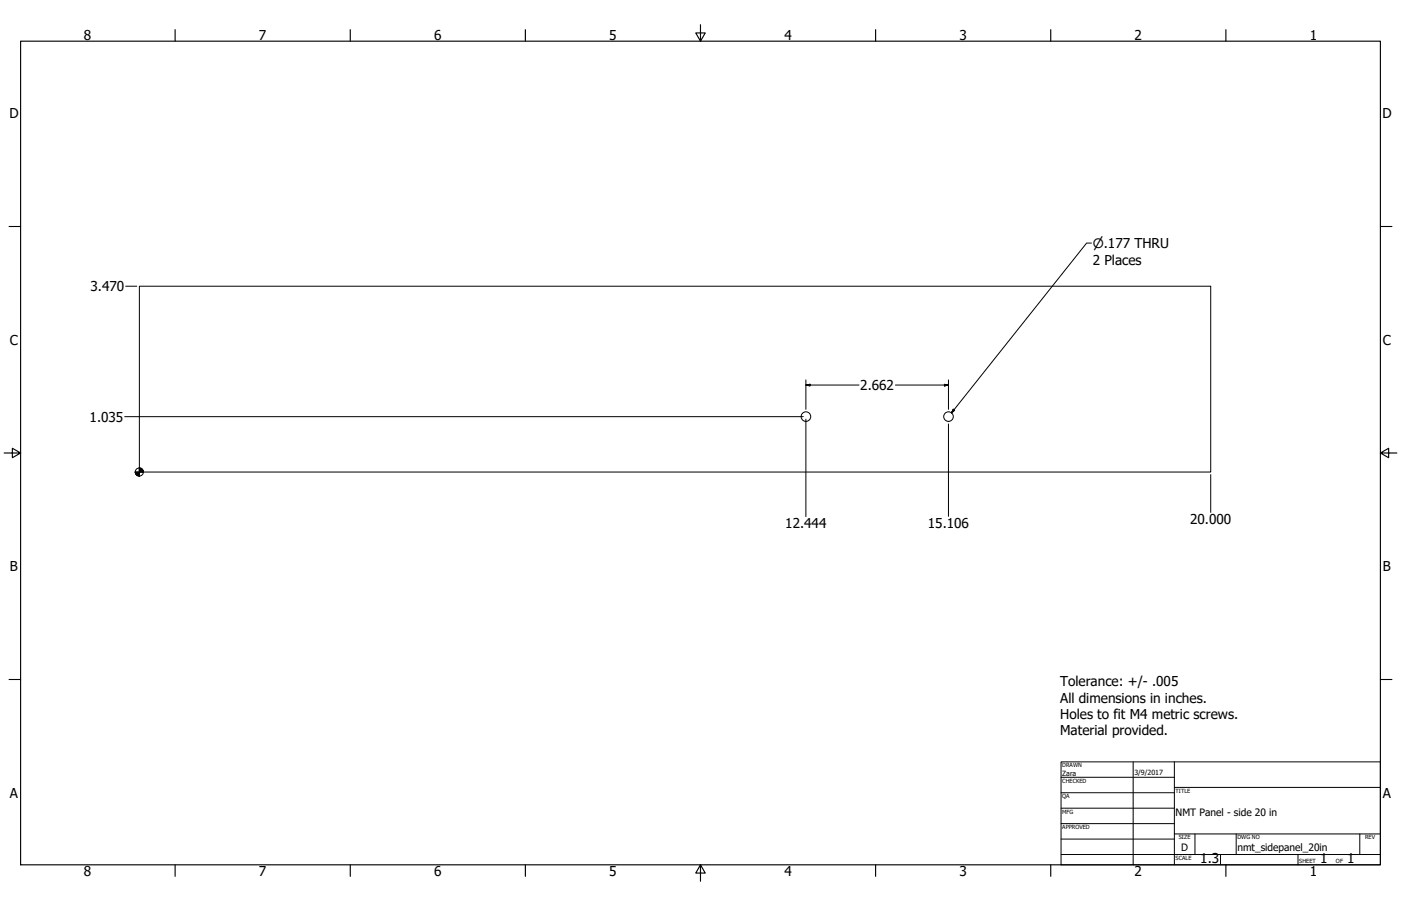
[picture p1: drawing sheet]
<svg xmlns="http://www.w3.org/2000/svg" width="864mm" height="559mm" viewBox="0 0 864 559" stroke-linecap="round" stroke-linejoin="round" font-family="sans-serif">
<!-- layer: Visible (ANSI) -->
<g fill="none" stroke="#000" stroke-width=".62">
<path d="M86 177h660v114h-660z"/>
<circle cx="497" cy="257" r="3"/>
<circle cx="585" cy="257" r="3"/>
</g>
<!-- layer: Border (ANSI) -->
<g fill="none" stroke="#000" stroke-width=".7">
<path d="M108 18v7M216 18v7M324 18v7M432 15v10l-3-5h6l-3 5M540 18v7M648 18v7M756 18v7M13 25h838v508h-838zM6 140h7M851 140h7M3 279h10l-5-3v6l5-3M851 279l5 3v-6l-5 3h10"/>
<path d="M6 419h7M851 419h7M108 533v8M216 533v8M324 533v8M432 533l3 5h-6l3-5v11M540 533v8M648 533v8M756 533v8"/>
</g>
<!-- layer: Title (ANSI) -->
<g fill="none" stroke="#000" stroke-width=".62">
<path d="M654 470h197v63h-197zM654 479h70M698 470v63M724 470v63M654 489h70M654 498h70M724 486h127M654 508h70M654 518h70M724 514h127M737 514v13M762 514v13"/>
<path d="M838 514v13M654 527h197M752 527v6M800 527v6"/>
</g>
<!-- layer: Dimension (ANSI) -->
<g fill="none" stroke="#000" stroke-width=".62">
<path d="M77 177h7M497 237h2v1zM497 237h33M497 234v18M552 237h33M582 237h3l-3 1zM585 234v18M77 257h418M497 259v60M585 261v57M746 293v23"/>
<circle cx="86" cy="291" r="2.5"/>
</g>
<g fill="#000" stroke="#000" stroke-width=".62">
<path d="M497 237h2zM497 237h2v1zM582 238l3-1zM582 237h3l-3 1zM83 291l1 2zM83 291l2 2zM83 291l3 3-1-1zM86 291h2zM86 289l2 2h-2zM86 289v5zM83 291h3v3zM83 291h3z"/>
<path d="M88 289v2zM87 289l1 2zM86 289h1l1 2z"/>
</g>
<!-- layer: Symbol (ANSI) -->
<path d="M673 150h-3l-84 105M588 252v1l-2 2z" fill="none" stroke="#000" stroke-width=".62"/>
<path d="M588 252l-2 3zM588 252v1l-2 2z" fill="#000" stroke="#000" stroke-width=".62"/>
<g font-size="8.4">
<text x="52" y="24">8</text>
<text x="160" y="24">7</text>
<text x="268" y="24">6</text>
<text x="376" y="24">5</text>
<text x="483" y="24">4</text>
<text x="591" y="24">3</text>
<text x="699" y="24">2</text>
<text x="807" y="24">1</text>
<text x="6" y="73">D</text>
<text x="852" y="73">D</text>
<text x="674" y="164">2 Places</text>
<text x="56" y="180">3.470</text>
<text x="6" y="213">C</text>
<text x="852" y="213">C</text>
<text x="530" y="241">2.662</text>
<text x="55" y="260">1.035</text>
<text x="734" y="323">20.000</text>
<text x="484" y="326">12.444</text>
<text x="572" y="325">15.106</text>
<text x="6" y="352">B</text>
<text x="852" y="352">B</text>
<text x="653" y="423">Tolerance: +/- .005</text>
<text x="653" y="433">All dimensions in inches.</text>
<text x="653" y="443">Holes to fit M4 metric screws.</text>
<text x="653" y="453">Material provided.</text>
<text x="6" y="492">A</text>
<text x="852" y="492">A</text>
<text x="740" y="533">1.3</text>
<text x="814" y="533">1</text>
<text x="830" y="533">1</text>
<text x="52" y="541">8</text>
<text x="160" y="541">7</text>
<text x="268" y="541">6</text>
<text x="376" y="541">5</text>
<text x="483" y="541">4</text>
<text x="591" y="541">3</text>
<text x="699" y="541">2</text>
<text x="807" y="541">1</text>
</g>
<text font-size="8" x="674" y="153">⌀.177 THRU</text>
<g font-size="6.3">
<text x="725" y="503">NMT Panel - side 20 in</text>
<text x="728" y="525">D</text>
<text x="763" y="525">nmt_sidepanel_20in</text>
</g>
<g font-size="4.4">
<text x="655" y="479">Zara</text>
<text x="699" y="478">3/9/2017</text>
</g>
<g font-size="3.5">
<text x="655" y="473">DRAWN</text>
<text x="655" y="483">CHECKED</text>
<text x="725" y="489">TITLE</text>
<text x="655" y="492">QA</text>
<text x="655" y="502">MFG</text>
<text x="655" y="511">APPROVED</text>
<text x="727" y="518">SIZE</text>
<text x="763" y="518">DWG NO</text>
<text x="841" y="518">REV</text>
<text x="725" y="530">SCALE</text>
<text x="801" y="533">SHEET</text>
<text x="824" y="533">OF</text>
</g>
</svg>
